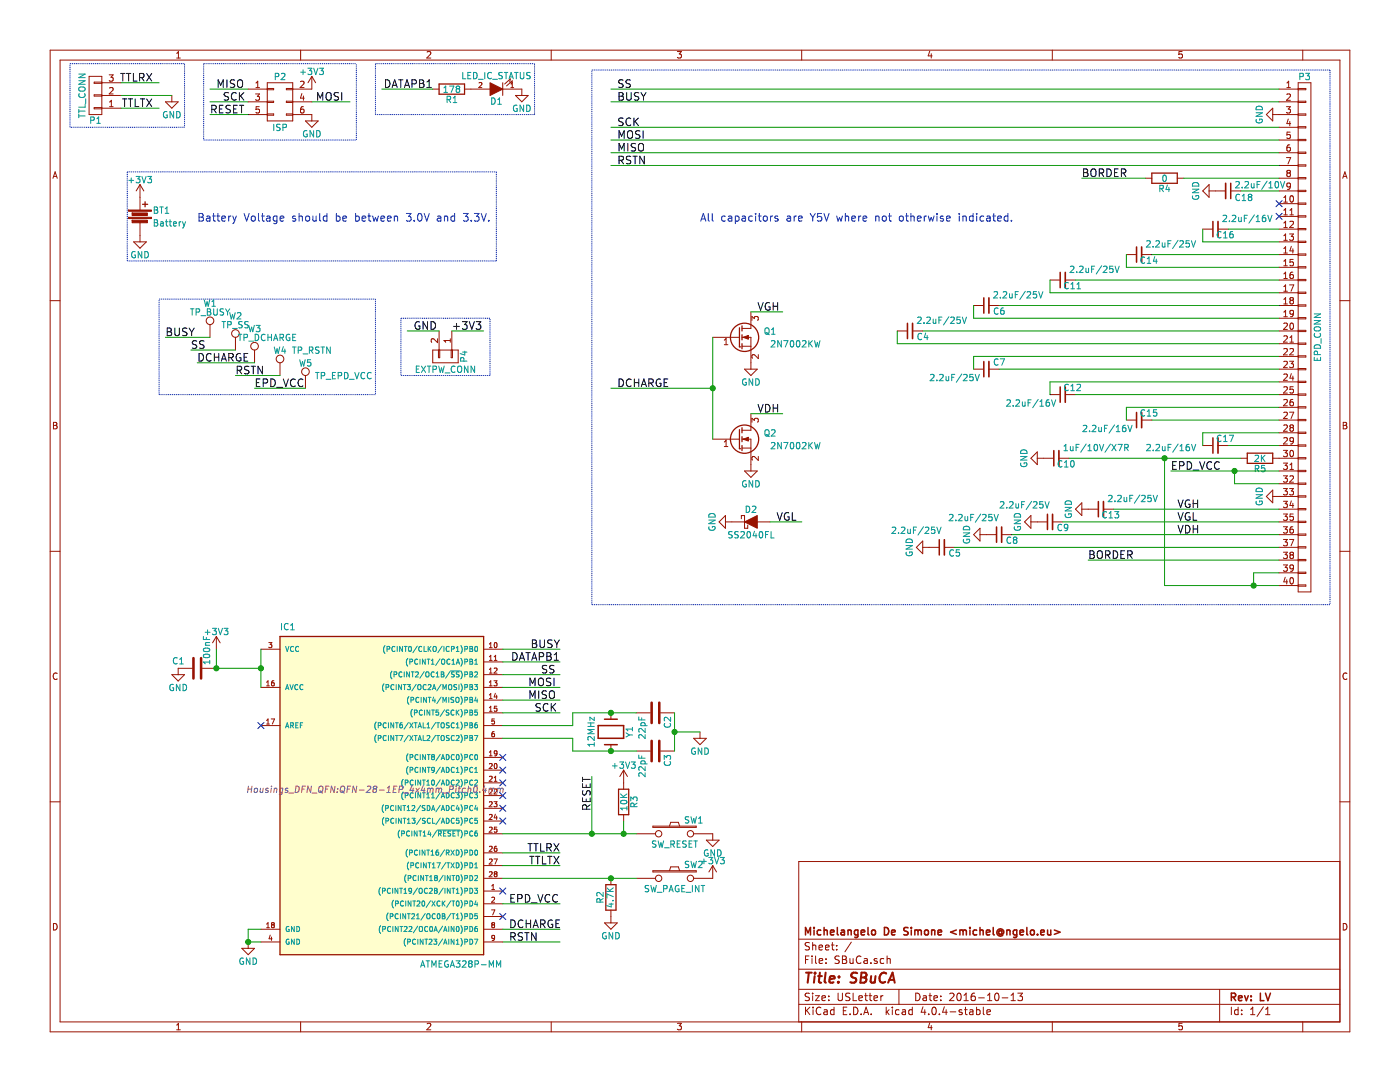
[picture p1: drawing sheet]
EESchema Schematic File Version 2
LIBS:power
LIBS:device
LIBS:transistors
LIBS:conn
LIBS:linear
LIBS:regul
LIBS:74xx
LIBS:cmos4000
LIBS:adc-dac
LIBS:memory
LIBS:xilinx
LIBS:microcontrollers
LIBS:dsp
LIBS:microchip
LIBS:analog_switches
LIBS:motorola
LIBS:texas
LIBS:intel
LIBS:audio
LIBS:interface
LIBS:digital-audio
LIBS:philips
LIBS:display
LIBS:cypress
LIBS:siliconi
LIBS:opto
LIBS:atmel
LIBS:contrib
LIBS:valves
LIBS:SBuCa-cache
EELAYER 25 0
EELAYER END
$Descr USLetter 11000 8500
encoding utf-8
Sheet 1 1
Title "SBuCA"
Date "2016-10-13"
Rev "LV"
Comp "Michelangelo De Simone <michel@ngelo.eu>"
Comment1 ""
Comment2 ""
Comment3 ""
Comment4 ""
$EndDescr
$Comp
L R R3
U 1 1
P 4900 6300
F 0 "R3" V 4980 6300 50  0000 C CNN
F 1 "10K" V 4900 6300 50  0000 C CNN
F 2 "Resistors_SMD:R_0603" V 4830 6300 50  0001 C CNN
F 3 "" H 4900 6300 50  0000 C CNN
	1    4900 6300
	1    0    0    -1  
$EndComp
$Comp
L GND #PWR01
U 1 1
P 5600 6550
F 0 "#PWR01" H 5600 6300 50  0001 C CNN
F 1 "GND" H 5600 6400 50  0000 C CNN
F 2 "" H 5600 6550 50  0000 C CNN
F 3 "" H 5600 6550 50  0000 C CNN
	1    5600 6550
	1    0    0    -1  
$EndComp
$Comp
L SW_PUSH SW1
U 1 1
P 5300 6550
F 0 "SW1" H 5450 6660 50  0000 C CNN
F 1 "SW_RESET" H 5300 6470 50  0000 C CNN
F 2 "Buttons_Switches_SMD:SW_SPST_KMR2" H 5300 6550 50  0001 C CNN
F 3 "" H 5300 6550 50  0000 C CNN
	1    5300 6550
	1    0    0    -1  
$EndComp
$Comp
L LED D1
U 1 1
P 3900 700
F 0 "D1" H 3900 800 50  0000 C CNN
F 1 "LED_IC_STATUS" H 3900 600 50  0000 C CNN
F 2 "LEDs:LED_0603" H 3900 700 50  0001 C CNN
F 3 "" H 3900 700 50  0000 C CNN
	1    3900 700 
	-1   0    0    1   
$EndComp
$Comp
L R R1
U 1 1
P 3550 700
F 0 "R1" V 3630 700 50  0000 C CNN
F 1 "178" V 3550 700 50  0000 C CNN
F 2 "Resistors_SMD:R_0603" V 3480 700 50  0001 C CNN
F 3 "" H 3550 700 50  0000 C CNN
	1    3550 700 
	0    1    1    0   
$EndComp
$Comp
L GND #PWR02
U 1 1
P 4100 700
F 0 "#PWR02" H 4100 450 50  0001 C CNN
F 1 "GND" H 4100 550 50  0000 C CNN
F 2 "" H 4100 700 50  0000 C CNN
F 3 "" H 4100 700 50  0000 C CNN
	1    4100 700 
	1    0    0    -1  
$EndComp
Text Label 4400 5100 2    60   ~ 0
BUSY
Text Label 4400 5200 2    60   ~ 0
DATAPB1
Text Label 3400 700  2    60   ~ 0
DATAPB1
$Comp
L Crystal Y1
U 1 1
P 4800 5750
F 0 "Y1" H 4800 5900 50  0000 C CNN
F 1 "12MHz" H 4800 5600 50  0000 C CNN
F 2 "Crystals:Crystal_SMD_5032_2Pads" H 4800 5750 50  0001 C CNN
F 3 "" H 4800 5750 50  0000 C CNN
	1    4800 5750
	0    1    1    0   
$EndComp
$Comp
L C C2
U 1 1
P 5150 5600
F 0 "C2" H 5175 5700 50  0000 L CNN
F 1 "22pF" H 5175 5500 50  0000 L CNN
F 2 "Capacitors_SMD:C_0603" H 5188 5450 50  0001 C CNN
F 3 "" H 5150 5600 50  0000 C CNN
	1    5150 5600
	0    1    1    0   
$EndComp
$Comp
L C C3
U 1 1
P 5150 5900
F 0 "C3" H 5175 6000 50  0000 L CNN
F 1 "22pF" H 5175 5800 50  0000 L CNN
F 2 "Capacitors_SMD:C_0603" H 5188 5750 50  0001 C CNN
F 3 "" H 5150 5900 50  0000 C CNN
	1    5150 5900
	0    1    1    0   
$EndComp
$Comp
L GND #PWR03
U 1 1
P 5500 5750
F 0 "#PWR03" H 5500 5500 50  0001 C CNN
F 1 "GND" H 5500 5600 50  0000 C CNN
F 2 "" H 5500 5750 50  0000 C CNN
F 3 "" H 5500 5750 50  0000 C CNN
	1    5500 5750
	1    0    0    -1  
$EndComp
$Comp
L C C1
U 1 1
P 1550 5250
F 0 "C1" V 1575 5350 50  0000 L TNN
F 1 "100nF" H 1575 5150 50  0000 L BNN
F 2 "Capacitors_SMD:C_0603" H 1588 5100 50  0001 C CNN
F 3 "" H 1550 5250 50  0000 C CNN
	1    1550 5250
	0    -1   -1   0   
$EndComp
$Comp
L GND #PWR04
U 1 1
P 1400 5250
F 0 "#PWR04" H 1400 5000 50  0001 C CNN
F 1 "GND" H 1400 5100 50  0000 C CNN
F 2 "" H 1400 5250 50  0000 C CNN
F 3 "" H 1400 5250 50  0000 C CNN
	1    1400 5250
	1    0    0    -1  
$EndComp
$Comp
L R R2
U 1 1
P 4800 7050
F 0 "R2" V 4880 7050 50  0000 C CNN
F 1 "4.7K" V 4800 7050 50  0000 C CNN
F 2 "Resistors_SMD:R_0603" V 4730 7050 50  0001 C CNN
F 3 "" H 4800 7050 50  0000 C CNN
	1    4800 7050
	-1   0    0    1   
$EndComp
$Comp
L SW_PUSH SW2
U 1 1
P 5300 6900
F 0 "SW2" H 5450 7010 50  0000 C CNN
F 1 "SW_PAGE_INT" H 5300 6820 50  0000 C CNN
F 2 "Buttons_Switches_SMD:SW_SPST_B3S-1000" H 5300 6900 50  0001 C CNN
F 3 "" H 5300 6900 50  0000 C CNN
	1    5300 6900
	1    0    0    -1  
$EndComp
$Comp
L CONN_02X03 P2
U 1 1
P 2200 800
F 0 "P2" H 2200 1000 50  0000 C CNN
F 1 "ISP" H 2200 600 50  0000 C CNN
F 2 "Pin_Headers:Pin_Header_Straight_2x03" H 2200 -400 50  0001 C CNN
F 3 "" H 2200 -400 50  0000 C CNN
	1    2200 800 
	1    0    0    -1  
$EndComp
$Comp
L GND #PWR05
U 1 1
P 2450 900
F 0 "#PWR05" H 2450 650 50  0001 C CNN
F 1 "GND" H 2450 750 50  0000 C CNN
F 2 "" H 2450 900 50  0000 C CNN
F 3 "" H 2450 900 50  0000 C CNN
	1    2450 900 
	1    0    0    -1  
$EndComp
Text Label 4650 6100 3    60   ~ 0
RESET
Text Label 4250 5300 0    60   ~ 0
SS
Text Label 4150 5400 0    60   ~ 0
MOSI
Text Label 4150 5500 0    60   ~ 0
MISO
Text Label 4200 5600 0    60   ~ 0
SCK
Text Label 1700 700  0    60   ~ 0
MISO
Text Label 2700 800  2    60   ~ 0
MOSI
Text Label 1750 800  0    60   ~ 0
SCK
Text Label 1650 900  0    60   ~ 0
RESET
Text Label 4000 7300 0    60   ~ 0
DCHARGE
Text Label 4000 7400 0    60   ~ 0
RSTN
$Comp
L CONN_01X40 P3
U 1 1
P 10250 2650
F 0 "P3" H 10250 4700 50  0000 C CNN
F 1 "EPD_CONN" V 10350 2650 50  0000 C CNN
F 2 "SBuCa_Footprints:SBuCa_FH28_40_05mmpitch" H 10250 2650 50  0001 C CNN
F 3 "" H 10250 2650 50  0000 C CNN
	1    10250 2650
	1    0    0    -1  
$EndComp
Text Label 4850 700  0    60   ~ 0
SS
Text Label 4850 800  0    60   ~ 0
BUSY
$Comp
L GND #PWR06
U 1 1
P 10050 900
F 0 "#PWR06" H 10050 650 50  0001 C CNN
F 1 "GND" H 10050 750 50  0000 C CNN
F 2 "" H 10050 900 50  0000 C CNN
F 3 "" H 10050 900 50  0000 C CNN
	1    10050 900 
	0    1    1    0   
$EndComp
Text Label 4850 1000 0    60   ~ 0
SCK
Text Label 4850 1100 0    60   ~ 0
MOSI
Text Label 4850 1200 0    60   ~ 0
MISO
Text Label 4850 1300 0    60   ~ 0
RSTN
Text Label 8550 4400 0    60   ~ 0
BORDER
$Comp
L C_Small C18
U 1 1
P 9650 1500
F 0 "C18" V 9700 1550 50  0000 L CNN
F 1 "2.2uF/10V" V 9600 1550 50  0000 L CNN
F 2 "Capacitors_SMD:C_0603" H 9650 1500 50  0001 C CNN
F 3 "" H 9650 1500 50  0000 C CNN
	1    9650 1500
	0    1    1    0   
$EndComp
$Comp
L GND #PWR07
U 1 1
P 9550 1500
F 0 "#PWR07" H 9550 1250 50  0001 C CNN
F 1 "GND" H 9550 1350 50  0000 C CNN
F 2 "" H 9550 1500 50  0000 C CNN
F 3 "" H 9550 1500 50  0000 C CNN
	1    9550 1500
	0    1    1    0   
$EndComp
$Comp
L R R4
U 1 1
P 9150 1400
F 0 "R4" V 9230 1400 50  0000 C CNN
F 1 "0" V 9150 1400 50  0000 C CNN
F 2 "Resistors_SMD:R_0603" V 9080 1400 50  0001 C CNN
F 3 "" H 9150 1400 50  0000 C CNN
	1    9150 1400
	0    1    1    0   
$EndComp
Text Label 8500 1400 0    60   ~ 0
BORDER
NoConn ~ 10050 1600
NoConn ~ 10050 1700
$Comp
L C_Small C16
U 1 1
P 9550 1800
F 0 "C16" V 9500 1650 50  0000 L CNN
F 1 "2.2uF/16V" V 9600 1750 50  0000 R TNN
F 2 "Capacitors_SMD:C_0603" H 9550 1800 50  0001 C CNN
F 3 "" H 9550 1800 50  0000 C CNN
	1    9550 1800
	0    -1   -1   0   
$EndComp
$Comp
L C_Small C14
U 1 1
P 8950 2000
F 0 "C14" V 8900 1850 50  0000 L CNN
F 1 "2.2uF/25V" V 9000 1950 50  0000 R TNN
F 2 "Capacitors_SMD:C_0603" H 8950 2000 50  0001 C CNN
F 3 "" H 8950 2000 50  0000 C CNN
	1    8950 2000
	0    -1   -1   0   
$EndComp
$Comp
L C_Small C11
U 1 1
P 8350 2200
F 0 "C11" V 8300 2050 50  0000 L CNN
F 1 "2.2uF/25V" V 8400 2150 50  0000 R TNN
F 2 "Capacitors_SMD:C_0603" H 8350 2200 50  0001 C CNN
F 3 "" H 8350 2200 50  0000 C CNN
	1    8350 2200
	0    -1   -1   0   
$EndComp
$Comp
L C_Small C6
U 1 1
P 7750 2400
F 0 "C6" V 7700 2250 50  0000 L CNN
F 1 "2.2uF/25V" V 7800 2350 50  0000 R TNN
F 2 "Capacitors_SMD:C_0603" H 7750 2400 50  0001 C CNN
F 3 "" H 7750 2400 50  0000 C CNN
	1    7750 2400
	0    -1   -1   0   
$EndComp
$Comp
L C_Small C4
U 1 1
P 7150 2600
F 0 "C4" V 7100 2450 50  0000 L CNN
F 1 "2.2uF/25V" V 7200 2550 50  0000 R TNN
F 2 "Capacitors_SMD:C_0603" H 7150 2600 50  0001 C CNN
F 3 "" H 7150 2600 50  0000 C CNN
	1    7150 2600
	0    -1   -1   0   
$EndComp
$Comp
L C_Small C7
U 1 1
P 7750 2900
F 0 "C7" V 7800 2750 50  0000 L CNN
F 1 "2.2uF/25V" V 7650 2950 50  0000 L TNN
F 2 "Capacitors_SMD:C_0603" H 7750 2900 50  0001 C CNN
F 3 "" H 7750 2900 50  0000 C CNN
	1    7750 2900
	0    -1   -1   0   
$EndComp
$Comp
L C_Small C12
U 1 1
P 8350 3100
F 0 "C12" V 8400 2950 50  0000 L CNN
F 1 "2.2uF/16V" V 8250 3150 50  0000 L TNN
F 2 "Capacitors_SMD:C_0603" H 8350 3100 50  0001 C CNN
F 3 "" H 8350 3100 50  0000 C CNN
	1    8350 3100
	0    -1   -1   0   
$EndComp
$Comp
L C_Small C15
U 1 1
P 8950 3300
F 0 "C15" V 9000 3150 50  0000 L CNN
F 1 "2.2uF/16V" V 8850 3350 50  0000 L TNN
F 2 "Capacitors_SMD:C_0603" H 8950 3300 50  0001 C CNN
F 3 "" H 8950 3300 50  0000 C CNN
	1    8950 3300
	0    -1   -1   0   
$EndComp
$Comp
L C_Small C17
U 1 1
P 9550 3500
F 0 "C17" V 9600 3350 50  0000 L CNN
F 1 "2.2uF/16V" V 9500 3650 50  0000 L TNN
F 2 "Capacitors_SMD:C_0603" H 9550 3500 50  0001 C CNN
F 3 "" H 9550 3500 50  0000 C CNN
	1    9550 3500
	0    -1   -1   0   
$EndComp
Text Notes 5500 1750 0    60   ~ 0
All capacitors are Y5V where not otherwise indicated.
$Comp
L R R5
U 1 1
P 9900 3600
F 0 "R5" V 9980 3600 50  0000 C CNN
F 1 "2K" V 9900 3600 50  0000 C CNN
F 2 "Resistors_SMD:R_0603" V 9830 3600 50  0001 C CNN
F 3 "" H 9900 3600 50  0000 C CNN
	1    9900 3600
	0    1    1    0   
$EndComp
$Comp
L C_Small C10
U 1 1
P 8300 3600
F 0 "C10" V 8250 3450 50  0000 L CNN
F 1 "1uF/10V/X7R" V 8350 3550 50  0000 R TNN
F 2 "Capacitors_SMD:C_0603" H 8300 3600 50  0001 C CNN
F 3 "" H 8300 3600 50  0000 C CNN
	1    8300 3600
	0    -1   -1   0   
$EndComp
$Comp
L GND #PWR08
U 1 1
P 8200 3600
F 0 "#PWR08" H 8200 3350 50  0001 C CNN
F 1 "GND" H 8200 3450 50  0000 C CNN
F 2 "" H 8200 3600 50  0000 C CNN
F 3 "" H 8200 3600 50  0000 C CNN
	1    8200 3600
	0    1    1    0   
$EndComp
$Comp
L GND #PWR09
U 1 1
P 10050 3900
F 0 "#PWR09" H 10050 3650 50  0001 C CNN
F 1 "GND" H 10050 3750 50  0000 C CNN
F 2 "" H 10050 3900 50  0000 C CNN
F 3 "" H 10050 3900 50  0000 C CNN
	1    10050 3900
	0    1    1    0   
$EndComp
$Comp
L C_Small C13
U 1 1
P 8650 4000
F 0 "C13" V 8600 3850 50  0000 L CNN
F 1 "2.2uF/25V" V 8700 3950 50  0000 R TNN
F 2 "Capacitors_SMD:C_0603" H 8650 4000 50  0001 C CNN
F 3 "" H 8650 4000 50  0000 C CNN
	1    8650 4000
	0    -1   -1   0   
$EndComp
$Comp
L GND #PWR010
U 1 1
P 8550 4000
F 0 "#PWR010" H 8550 3750 50  0001 C CNN
F 1 "GND" H 8550 3850 50  0000 C CNN
F 2 "" H 8550 4000 50  0000 C CNN
F 3 "" H 8550 4000 50  0000 C CNN
	1    8550 4000
	0    1    1    0   
$EndComp
$Comp
L Q_NMOS_GSD Q1
U 1 1
P 5800 2650
F 0 "Q1" H 6100 2700 50  0000 R CNN
F 1 "2N7002KW" H 6450 2600 50  0000 R CNN
F 2 "TO_SOT_Packages_SMD:SOT-323" H 6000 2750 50  0001 C CNN
F 3 "" H 5800 2650 50  0000 C CNN
	1    5800 2650
	1    0    0    -1  
$EndComp
$Comp
L GND #PWR011
U 1 1
P 5900 2850
F 0 "#PWR011" H 5900 2600 50  0001 C CNN
F 1 "GND" H 5900 2700 50  0000 C CNN
F 2 "" H 5900 2850 50  0000 C CNN
F 3 "" H 5900 2850 50  0000 C CNN
	1    5900 2850
	1    0    0    -1  
$EndComp
$Comp
L C_Small C9
U 1 1
P 8250 4100
F 0 "C9" V 8200 3950 50  0000 L CNN
F 1 "2.2uF/25V" V 8350 4500 50  0000 R TNN
F 2 "Capacitors_SMD:C_0603" H 8250 4100 50  0001 C CNN
F 3 "" H 8250 4100 50  0000 C CNN
	1    8250 4100
	0    -1   -1   0   
$EndComp
$Comp
L GND #PWR012
U 1 1
P 8150 4100
F 0 "#PWR012" H 8150 3850 50  0001 C CNN
F 1 "GND" H 8150 3950 50  0000 C CNN
F 2 "" H 8150 4100 50  0000 C CNN
F 3 "" H 8150 4100 50  0000 C CNN
	1    8150 4100
	0    1    1    0   
$EndComp
$Comp
L D_Schottky D2
U 1 1
P 5900 4100
F 0 "D2" H 5900 4200 50  0000 C CNN
F 1 "SS2040FL" H 5900 4000 50  0000 C CNN
F 2 "Diodes_SMD:SOD-123" H 5900 4100 50  0001 C CNN
F 3 "" H 5900 4100 50  0000 C CNN
	1    5900 4100
	1    0    0    -1  
$EndComp
$Comp
L GND #PWR013
U 1 1
P 5750 4100
F 0 "#PWR013" H 5750 3850 50  0001 C CNN
F 1 "GND" H 5750 3950 50  0000 C CNN
F 2 "" H 5750 4100 50  0000 C CNN
F 3 "" H 5750 4100 50  0000 C CNN
	1    5750 4100
	0    1    1    0   
$EndComp
$Comp
L C_Small C8
U 1 1
P 7850 4200
F 0 "C8" V 7800 4050 50  0000 L CNN
F 1 "2.2uF/25V" V 7950 4600 50  0000 R TNN
F 2 "Capacitors_SMD:C_0603" H 7850 4200 50  0001 C CNN
F 3 "" H 7850 4200 50  0000 C CNN
	1    7850 4200
	0    -1   -1   0   
$EndComp
$Comp
L Q_NMOS_GSD Q2
U 1 1
P 5800 3450
F 0 "Q2" H 6100 3500 50  0000 R CNN
F 1 "2N7002KW" H 6450 3400 50  0000 R CNN
F 2 "TO_SOT_Packages_SMD:SOT-323" H 6000 3550 50  0001 C CNN
F 3 "" H 5800 3450 50  0000 C CNN
	1    5800 3450
	1    0    0    -1  
$EndComp
$Comp
L GND #PWR014
U 1 1
P 5900 3650
F 0 "#PWR014" H 5900 3400 50  0001 C CNN
F 1 "GND" H 5900 3500 50  0000 C CNN
F 2 "" H 5900 3650 50  0000 C CNN
F 3 "" H 5900 3650 50  0000 C CNN
	1    5900 3650
	1    0    0    -1  
$EndComp
Text Label 9250 4000 0    60   ~ 0
VGH
Text Label 5950 2450 0    60   ~ 0
VGH
Text Label 6100 4100 0    60   ~ 0
VGL
Text Label 9250 4100 0    60   ~ 0
VGL
$Comp
L GND #PWR015
U 1 1
P 7750 4200
F 0 "#PWR015" H 7750 3950 50  0001 C CNN
F 1 "GND" H 7750 4050 50  0000 C CNN
F 2 "" H 7750 4200 50  0000 C CNN
F 3 "" H 7750 4200 50  0000 C CNN
	1    7750 4200
	0    1    1    0   
$EndComp
Text Label 9250 4200 0    60   ~ 0
VDH
Text Label 5950 3250 0    60   ~ 0
VDH
Text Label 4850 3050 0    60   ~ 0
DCHARGE
$Comp
L C_Small C5
U 1 1
P 7400 4300
F 0 "C5" V 7350 4150 50  0000 L CNN
F 1 "2.2uF/25V" V 7500 4700 50  0000 R TNN
F 2 "Capacitors_SMD:C_0603" H 7400 4300 50  0001 C CNN
F 3 "" H 7400 4300 50  0000 C CNN
	1    7400 4300
	0    -1   -1   0   
$EndComp
$Comp
L GND #PWR016
U 1 1
P 7300 4300
F 0 "#PWR016" H 7300 4050 50  0001 C CNN
F 1 "GND" H 7300 4150 50  0000 C CNN
F 2 "" H 7300 4300 50  0000 C CNN
F 3 "" H 7300 4300 50  0000 C CNN
	1    7300 4300
	0    1    1    0   
$EndComp
$Comp
L +3V3 #PWR017
U 1 1
P 1700 5100
F 0 "#PWR017" H 1700 4950 50  0001 C CNN
F 1 "+3V3" H 1700 5240 50  0000 C CNN
F 2 "" H 1700 5100 50  0000 C CNN
F 3 "" H 1700 5100 50  0000 C CNN
	1    1700 5100
	1    0    0    -1  
$EndComp
$Comp
L +3V3 #PWR018
U 1 1
P 2450 700
F 0 "#PWR018" H 2450 550 50  0001 C CNN
F 1 "+3V3" H 2450 840 50  0000 C CNN
F 2 "" H 2450 700 50  0000 C CNN
F 3 "" H 2450 700 50  0000 C CNN
	1    2450 700 
	1    0    0    -1  
$EndComp
$Comp
L +3V3 #PWR019
U 1 1
P 4900 6150
F 0 "#PWR019" H 4900 6000 50  0001 C CNN
F 1 "+3V3" H 4900 6290 50  0000 C CNN
F 2 "" H 4900 6150 50  0000 C CNN
F 3 "" H 4900 6150 50  0000 C CNN
	1    4900 6150
	1    0    0    -1  
$EndComp
$Comp
L +3V3 #PWR020
U 1 1
P 5600 6900
F 0 "#PWR020" H 5600 6750 50  0001 C CNN
F 1 "+3V3" H 5600 7040 50  0000 C CNN
F 2 "" H 5600 6900 50  0000 C CNN
F 3 "" H 5600 6900 50  0000 C CNN
	1    5600 6900
	1    0    0    -1  
$EndComp
$Comp
L ATMEGA328P-MM IC1
U 1 1
P 2950 6200
F 0 "IC1" H 2200 7450 50  0000 L BNN
F 1 "ATMEGA328P-MM" H 3300 4800 50  0000 L BNN
F 2 "Housings_DFN_QFN:QFN-28-1EP_4x4mm_Pitch0.4mm" H 2950 6200 50  0000 C CIN
F 3 "" H 2950 6200 50  0000 C CNN
	1    2950 6200
	1    0    0    -1  
$EndComp
NoConn ~ 2050 5700
$Comp
L GND #PWR021
U 1 1
P 1950 7400
F 0 "#PWR021" H 1950 7150 50  0001 C CNN
F 1 "GND" H 1950 7250 50  0000 C CNN
F 2 "" H 1950 7400 50  0000 C CNN
F 3 "" H 1950 7400 50  0000 C CNN
	1    1950 7400
	1    0    0    -1  
$EndComp
NoConn ~ 3950 5950
NoConn ~ 3950 6050
NoConn ~ 3950 6150
NoConn ~ 3950 6250
NoConn ~ 3950 6350
NoConn ~ 3950 6450
Text Label 4400 6800 2    60   ~ 0
TTLTX
Text Label 4400 6700 2    60   ~ 0
TTLRX
NoConn ~ 3950 7000
NoConn ~ 3950 7200
$Comp
L GND #PWR022
U 1 1
P 4800 7200
F 0 "#PWR022" H 4800 6950 50  0001 C CNN
F 1 "GND" H 4800 7050 50  0000 C CNN
F 2 "" H 4800 7200 50  0000 C CNN
F 3 "" H 4800 7200 50  0000 C CNN
	1    4800 7200
	1    0    0    -1  
$EndComp
Text Label 9200 3700 0    60   ~ 0
EPD_VCC
Text Label 4000 7100 0    60   ~ 0
EPD_VCC
$Comp
L CONN_01X03 P1
U 1 1
P 750 750
F 0 "P1" H 750 950 50  0000 C CNN
F 1 "TTL_CONN" V 850 750 50  0000 C CNN
F 2 "Pin_Headers:Pin_Header_Straight_1x03" H 750 750 50  0001 C CNN
F 3 "" H 750 750 50  0000 C CNN
	1    750  750 
	-1   0    0    1   
$EndComp
Text Label 1200 850  2    60   ~ 0
TTLTX
Text Label 1200 650  2    60   ~ 0
TTLRX
$Comp
L GND #PWR023
U 1 1
P 1350 750
F 0 "#PWR023" H 1350 500 50  0001 C CNN
F 1 "GND" H 1350 600 50  0000 C CNN
F 2 "" H 1350 750 50  0000 C CNN
F 3 "" H 1350 750 50  0000 C CNN
	1    1350 750 
	1    0    0    -1  
$EndComp
$Comp
L TEST_1P W1
U 1 1
P 1650 2650
F 0 "W1" H 1650 2920 50  0000 C CNN
F 1 "TP_BUSY" H 1650 2850 50  0000 C CNN
F 2 "Measurement_Points:Measurement_Point_Round-SMD-Pad_Small" H 1850 2650 50  0001 C CNN
F 3 "" H 1850 2650 50  0000 C CNN
	1    1650 2650
	1    0    0    -1  
$EndComp
Text Label 1300 2650 0    60   ~ 0
BUSY
$Comp
L TEST_1P W2
U 1 1
P 1850 2750
F 0 "W2" H 1850 3020 50  0000 C CNN
F 1 "TP_SS" H 1850 2950 50  0000 C CNN
F 2 "Measurement_Points:Measurement_Point_Round-SMD-Pad_Small" H 2050 2750 50  0001 C CNN
F 3 "" H 2050 2750 50  0000 C CNN
	1    1850 2750
	1    0    0    -1  
$EndComp
Text Label 1500 2750 0    60   ~ 0
SS
Wire Wire Line
	3950 6550 5000 6550
Wire Wire Line
	4900 6550 4900 6450
Connection ~ 4900 6550
Wire Wire Line
	3950 5100 4400 5100
Wire Wire Line
	3950 5200 4400 5200
Wire Wire Line
	3950 5300 4400 5300
Wire Wire Line
	3950 5400 4400 5400
Wire Wire Line
	3950 5500 4400 5500
Wire Wire Line
	3950 5600 4400 5600
Wire Wire Line
	3950 6900 5000 6900
Wire Wire Line
	3950 7300 4400 7300
Wire Wire Line
	3950 7400 4400 7400
Wire Wire Line
	3400 700  3000 700 
Wire Notes Line
	2950 900  2950 500 
Wire Notes Line
	2950 500  4200 500 
Wire Notes Line
	4200 500  4200 900 
Wire Notes Line
	4200 900  2950 900 
Wire Wire Line
	4500 5600 5000 5600
Wire Wire Line
	4500 5900 5000 5900
Connection ~ 4800 5600
Connection ~ 4800 5900
Wire Wire Line
	5300 5600 5300 5900
Wire Wire Line
	5500 5750 5300 5750
Connection ~ 5300 5750
Wire Wire Line
	1700 5100 1700 5250
Wire Wire Line
	1700 5250 2050 5250
Connection ~ 1700 5250
Wire Wire Line
	4650 6100 4650 6550
Connection ~ 4650 6550
Wire Wire Line
	1950 700  1650 700 
Wire Wire Line
	2450 800  2750 800 
Wire Wire Line
	1950 800  1650 800 
Wire Wire Line
	1950 900  1650 900 
Wire Notes Line
	1600 500  2800 500 
Wire Notes Line
	1600 500  1600 1100
Wire Notes Line
	1600 1100 2800 1100
Wire Notes Line
	2800 1100 2800 500 
Wire Wire Line
	10050 700  4800 700 
Wire Wire Line
	10050 800  4800 800 
Wire Wire Line
	10050 1000 4800 1000
Wire Wire Line
	10050 1100 4800 1100
Wire Wire Line
	10050 1200 4800 1200
Wire Wire Line
	10050 1300 4800 1300
Wire Wire Line
	10050 4400 8550 4400
Wire Wire Line
	10050 1500 9750 1500
Wire Wire Line
	9000 1400 8500 1400
Wire Wire Line
	9300 1400 10050 1400
Wire Wire Line
	10050 1800 9650 1800
Wire Wire Line
	10050 2000 9050 2000
Wire Wire Line
	10050 2200 8450 2200
Wire Wire Line
	10050 2400 7850 2400
Wire Wire Line
	10050 2600 7250 2600
Wire Wire Line
	9450 1800 9450 1900
Wire Wire Line
	9450 1900 10050 1900
Wire Wire Line
	8850 2000 8850 2100
Wire Wire Line
	8850 2100 10050 2100
Wire Wire Line
	8250 2200 8250 2300
Wire Wire Line
	8250 2300 10050 2300
Wire Wire Line
	7650 2400 7650 2500
Wire Wire Line
	7650 2500 10050 2500
Wire Wire Line
	7050 2600 7050 2700
Wire Wire Line
	7050 2700 10050 2700
Wire Wire Line
	10050 2800 7650 2800
Wire Wire Line
	7650 2800 7650 2900
Wire Wire Line
	7850 2900 10050 2900
Wire Wire Line
	10050 3000 8250 3000
Wire Wire Line
	8250 3000 8250 3100
Wire Wire Line
	8450 3100 10050 3100
Wire Wire Line
	10050 3200 8850 3200
Wire Wire Line
	8850 3200 8850 3300
Wire Wire Line
	9050 3300 10050 3300
Wire Wire Line
	10050 3400 9450 3400
Wire Wire Line
	9450 3400 9450 3500
Wire Wire Line
	9650 3500 10050 3500
Wire Wire Line
	8400 3600 9750 3600
Wire Wire Line
	9150 4600 10050 4600
Wire Wire Line
	9150 4600 9150 3600
Connection ~ 9150 3600
Wire Wire Line
	10050 4500 9850 4500
Wire Wire Line
	9850 4500 9850 4600
Connection ~ 9850 4600
Wire Wire Line
	9200 3700 10050 3700
Wire Wire Line
	10050 3800 9700 3800
Wire Wire Line
	9700 3800 9700 3700
Connection ~ 9700 3700
Wire Wire Line
	8750 4000 10050 4000
Wire Wire Line
	8350 4100 10050 4100
Wire Wire Line
	10050 4200 7950 4200
Wire Wire Line
	5900 2450 6150 2450
Wire Wire Line
	6050 4100 6300 4100
Wire Wire Line
	5900 3250 6150 3250
Wire Wire Line
	5600 2650 5600 3450
Wire Wire Line
	4800 3050 5600 3050
Connection ~ 5600 3050
Wire Wire Line
	10050 4300 7500 4300
Wire Notes Line
	4650 550  10450 550 
Wire Notes Line
	10450 550  10450 4750
Wire Notes Line
	10450 4750 4650 4750
Wire Notes Line
	4650 4750 4650 550 
Wire Wire Line
	2050 5100 2050 5400
Connection ~ 2050 5250
Wire Wire Line
	1950 7400 2050 7400
Wire Wire Line
	2050 7300 1950 7300
Wire Wire Line
	1950 7300 1950 7400
Connection ~ 1950 7400
Wire Wire Line
	3950 5700 4500 5700
Wire Wire Line
	4500 5700 4500 5600
Wire Wire Line
	3950 5800 4500 5800
Wire Wire Line
	4500 5800 4500 5900
Wire Wire Line
	3950 6800 4400 6800
Wire Wire Line
	3950 6700 4400 6700
Connection ~ 4800 6900
Wire Wire Line
	3950 7100 4400 7100
Wire Wire Line
	950  850  1250 850 
Wire Wire Line
	950  650  1250 650 
Wire Wire Line
	950  750  1350 750 
Wire Notes Line
	550  500  1450 500 
Wire Notes Line
	1450 500  1450 1000
Wire Notes Line
	1450 1000 550  1000
Wire Notes Line
	550  1000 550  500 
Wire Wire Line
	1650 2650 1300 2650
Wire Wire Line
	1850 2750 1500 2750
$Comp
L TEST_1P W3
U 1 1
P 2000 2850
F 0 "W3" H 2000 3120 50  0000 C CNN
F 1 "TP_DCHARGE" H 2100 3050 50  0000 C CNN
F 2 "Measurement_Points:Measurement_Point_Round-SMD-Pad_Small" H 2200 2850 50  0001 C CNN
F 3 "" H 2200 2850 50  0000 C CNN
	1    2000 2850
	1    0    0    -1  
$EndComp
$Comp
L TEST_1P W4
U 1 1
P 2200 2950
F 0 "W4" H 2200 3150 50  0000 C CNN
F 1 "TP_RSTN" H 2450 3150 50  0000 C CNN
F 2 "Measurement_Points:Measurement_Point_Round-SMD-Pad_Small" H 2400 2950 50  0001 C CNN
F 3 "" H 2400 2950 50  0000 C CNN
	1    2200 2950
	1    0    0    -1  
$EndComp
Text Label 1850 2950 0    60   ~ 0
RSTN
$Comp
L TEST_1P W5
U 1 1
P 2400 3050
F 0 "W5" H 2400 3250 50  0000 C CNN
F 1 "TP_EPD_VCC" H 2700 3150 50  0000 C CNN
F 2 "Measurement_Points:Measurement_Point_Round-SMD-Pad_Small" H 2600 3050 50  0001 C CNN
F 3 "" H 2600 3050 50  0000 C CNN
	1    2400 3050
	1    0    0    -1  
$EndComp
Wire Wire Line
	2200 2950 1850 2950
Wire Wire Line
	2400 3050 2000 3050
Text Label 2000 3050 0    60   ~ 0
EPD_VCC
$Comp
L Battery BT1
U 1 1
P 1100 1700
F 0 "BT1" H 1200 1750 50  0000 L CNN
F 1 "Battery" H 1200 1650 50  0000 L CNN
F 2 "SBuCa_Footprints:SBuCa_CR2032_Holder" V 1100 1740 50  0001 C CNN
F 3 "" V 1100 1740 50  0000 C CNN
	1    1100 1700
	1    0    0    -1  
$EndComp
$Comp
L GND #PWR024
U 1 1
P 1100 1850
F 0 "#PWR024" H 1100 1600 50  0001 C CNN
F 1 "GND" H 1100 1700 50  0000 C CNN
F 2 "" H 1100 1850 50  0000 C CNN
F 3 "" H 1100 1850 50  0000 C CNN
	1    1100 1850
	1    0    0    -1  
$EndComp
$Comp
L +3V3 #PWR025
U 1 1
P 1100 1550
F 0 "#PWR025" H 1100 1400 50  0001 C CNN
F 1 "+3V3" H 1100 1690 50  0000 C CNN
F 2 "" H 1100 1550 50  0000 C CNN
F 3 "" H 1100 1550 50  0000 C CNN
	1    1100 1550
	1    0    0    -1  
$EndComp
Text Notes 1550 1750 0    60   ~ 0
Battery Voltage should be between 3.0V and 3.3V.
Wire Notes Line
	1000 2050 1000 1350
Wire Notes Line
	1000 1350 3900 1350
Wire Notes Line
	3900 1350 3900 2050
Wire Notes Line
	3900 2050 1000 2050
Wire Notes Line
	1250 2350 2950 2350
Wire Notes Line
	2950 2350 2950 3100
Wire Notes Line
	2950 3100 1250 3100
Wire Notes Line
	1250 3100 1250 2350
Wire Wire Line
	2000 2850 1550 2850
Text Label 1550 2850 0    60   ~ 0
DCHARGE
$Comp
L CONN_01X02 P4
U 1 1
P 3500 2800
F 0 "P4" H 3500 2950 50  0000 C CNN
F 1 "EXTPW_CONN" V 3600 2800 50  0000 C CNN
F 2 "Pin_Headers:Pin_Header_Straight_1x02_Pitch2.54mm" H 3500 2800 50  0001 C CNN
F 3 "" H 3500 2800 50  0000 C CNN
	1    3500 2800
	0    1    1    0   
$EndComp
Wire Wire Line
	3450 2600 3200 2600
Text Label 3250 2600 0    60   ~ 0
GND
Wire Wire Line
	3550 2600 3800 2600
Text Label 3550 2600 0    60   ~ 0
+3V3
Wire Notes Line
	3150 2500 3150 2950
Wire Notes Line
	3150 2950 3850 2950
Wire Notes Line
	3850 2950 3850 2500
Wire Notes Line
	3850 2500 3150 2500
$EndSCHEMATC
